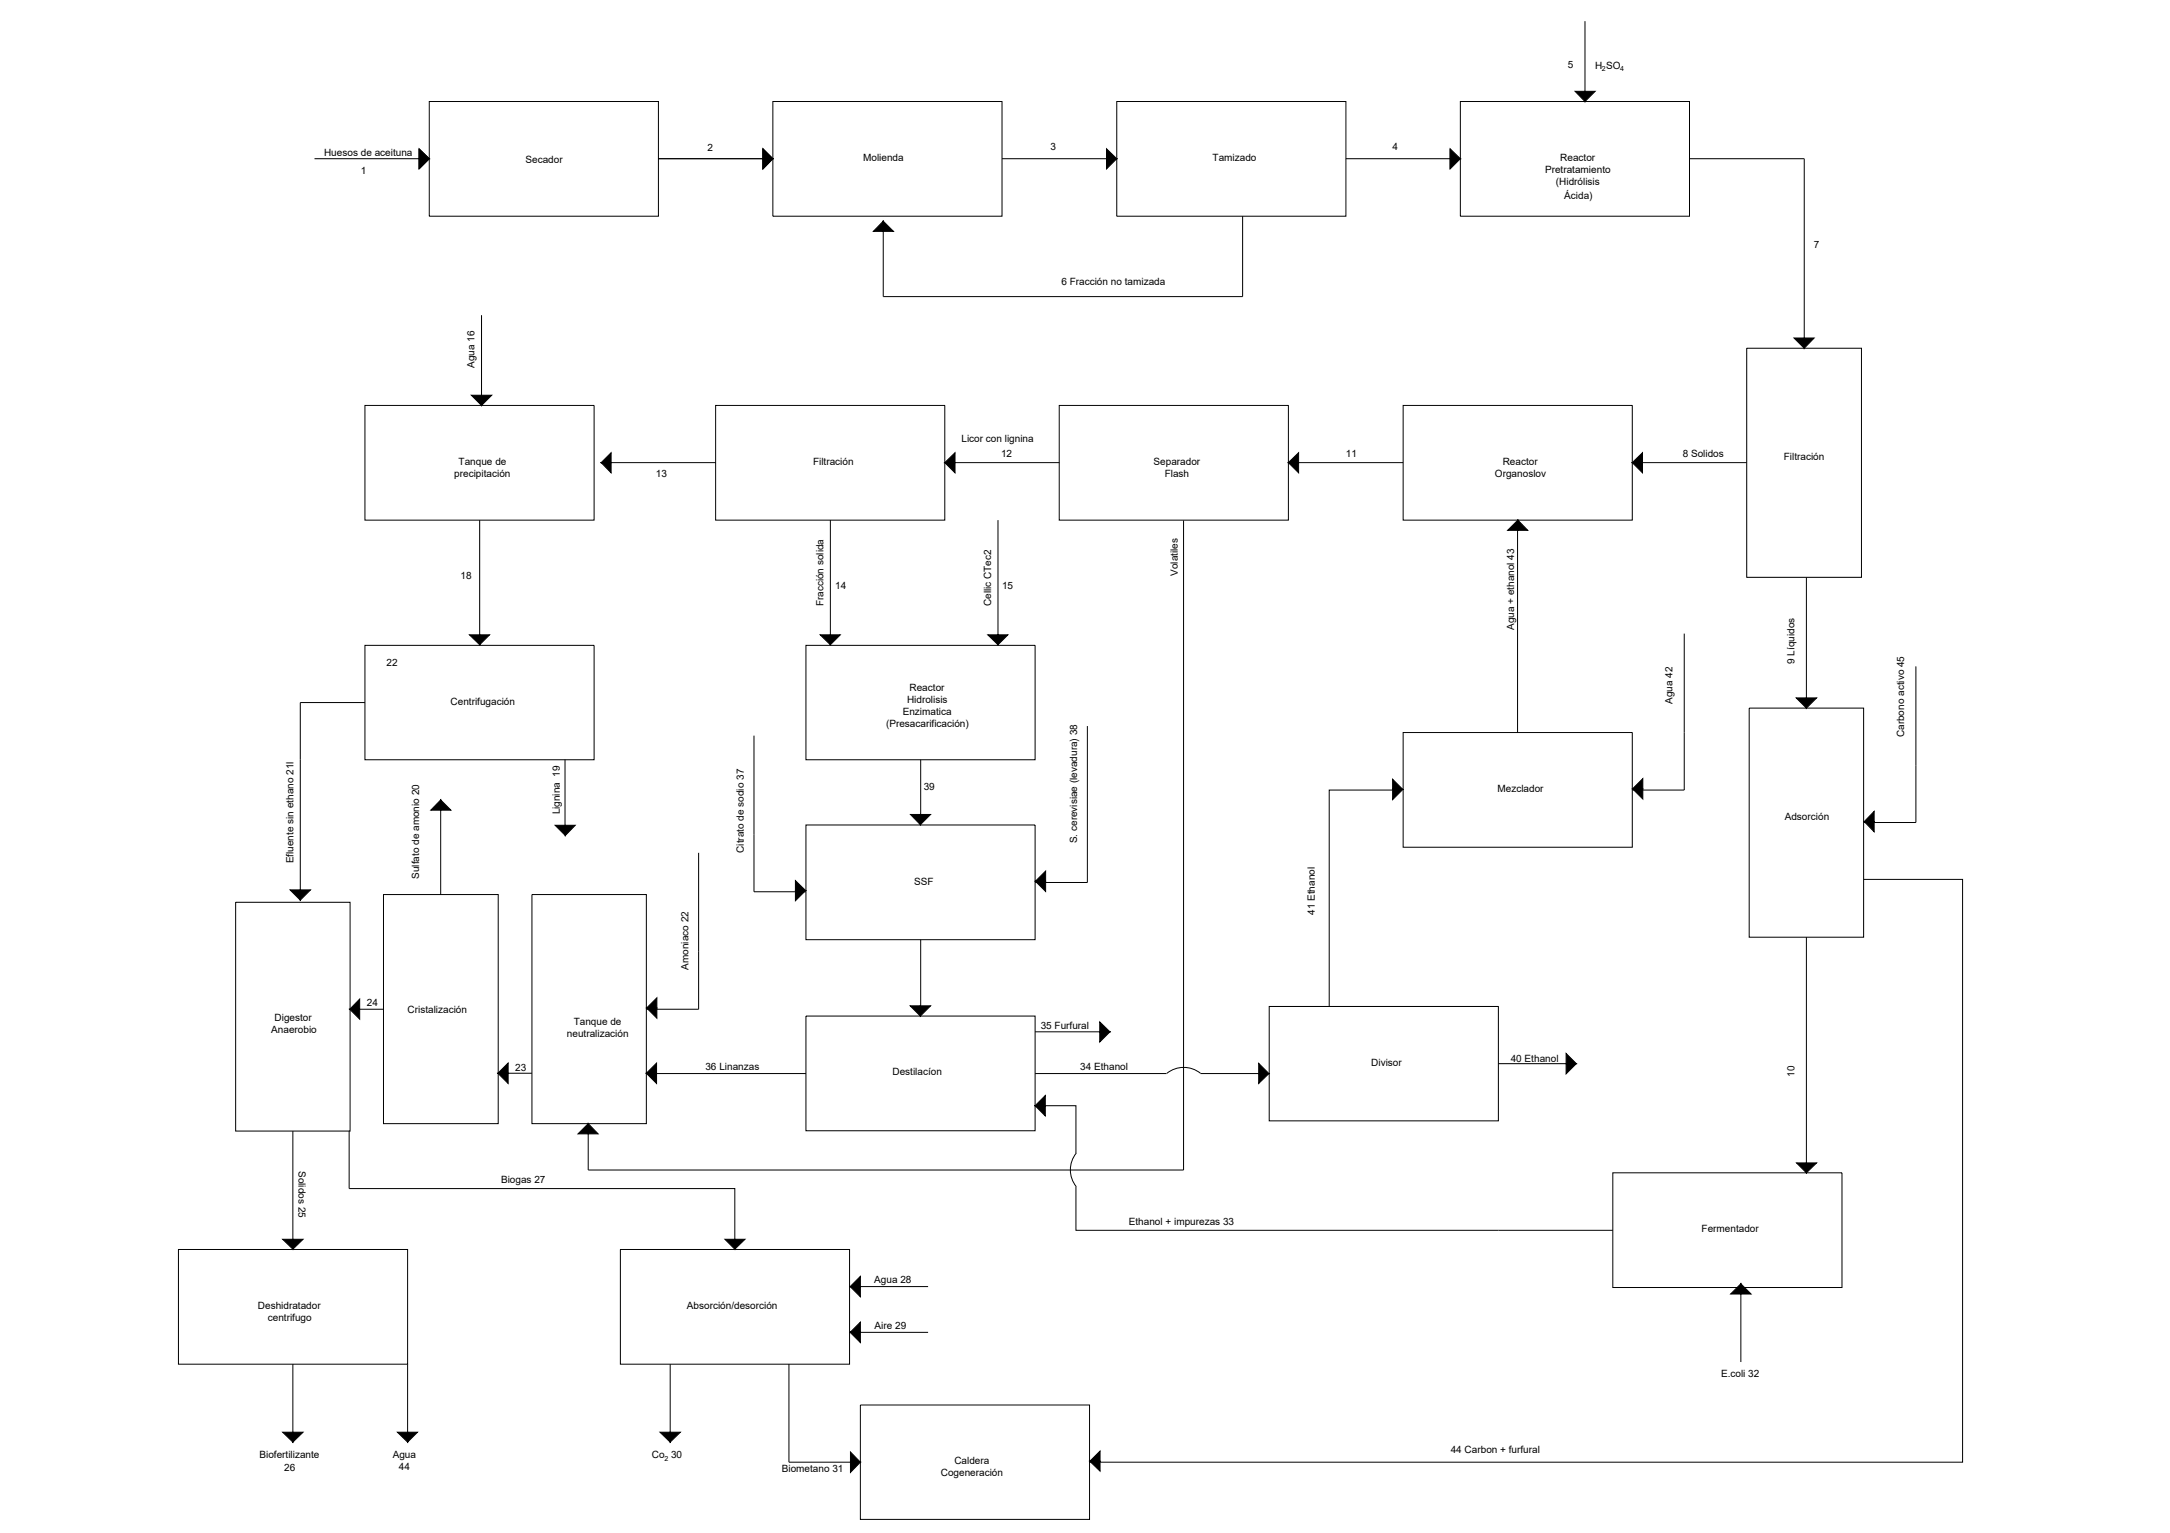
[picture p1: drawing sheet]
<svg xmlns="http://www.w3.org/2000/svg" width="297mm" height="210mm" viewBox="0 0 297 210" stroke-linecap="round" stroke-linejoin="round" font-family="sans-serif">
<!-- layer: 0 -->
<g fill="none" stroke="#000" stroke-width=".14">
<path d="M58.8 13.9h31.3v15.7h-31.3zM105.8 13.9h31.4v15.7h-31.4zM152.9 13.9h31.3v15.7h-31.3zM199.9 13.9h31.4v15.7h-31.4zM217 2.9v11M43.1 21.7h15.7M57.4 20.4l1.4 1.3-1.4 1.4zM90.1 21.7h15.7M104.4 20.4v2.7M137.2 21.7h15.7M151.5 20.4v2.7M170.1 29.6v11h-49.2v-10.3"/>
<path d="M184.2 21.7h15.7M198.5 20.4v2.7M231.3 21.7h15.7v26M50 55.5h31.3v15.7h-31.3zM65.9 43.2v11M98 55.5h31.3v15.7h-31.3zM145 55.5h31.4v15.7h-31.4zM192.1 55.5h31.3v15.7h-31.3zM239.1 47.7h15.7v31.4h-15.7zM65.7 71.2v15.7M82.3 63.3h15.7M113.7 71.2v15.7"/>
<path d="M129.3 63.3h15.7M136.6 71.2v15.7M162 71.3v88.9h-81.5v-6.3M176.4 63.3h15.7M207.7 71.2v29.1M223.4 63.3h15.7M247.3 79.1v17.9M50 88.4h31.3v15.6h-31.3zM50 96.2h-8.9v25.6M110.3 88.4h31.4v15.6h-31.4zM148.8 99.4v21.4h-7.1M230.5 86.8v21.4h-7.1"/>
<path d="M239.4 97h15.7v31.3h-15.7zM262.3 91.2v21.4h-7.2M60.3 110v12.5M77.3 104v9M95.6 116.8v21.4h-7.1M103.2 100.7v21.4h7.1M110.3 113h31.4v15.7h-31.4zM126 104v9M190.6 108.2h-8.7v29.6M192.1 100.3h31.3v15.7h-31.3zM32.3 123.5h15.6v31.4h-15.6zM47.9 138.2h4.6"/>
<path d="M52.5 122.5h15.7v31.4h-15.7zM72.8 122.5h15.7v31.4h-15.7zM110.3 139.1h31.4v15.7h-31.4zM126 128.7v9.2M173.7 137.8h31.4v15.7h-31.4zM247.3 128.3v32.3M255.1 120.4h13.5v79.8h-119.5M40.1 154.9v15.7M47.8 154.9v7.8h52.8v8.4M68.2 147h4.6M89.9 147h20.4M141.7 151.4h5.6v6.5"/>
<path d="M141.7 147h18M141.7 141.3h8.8M147.3 157.9a3.7 3.7 0 0 0 0 4.6M159.7 147a3.7 3.7 0 0 1 4.6 0h8M205.1 145.6h9.8M24.4 171.1h31.4v15.7h-31.4zM84.9 171.1h31.4v15.7h-31.4zM116.8 176.2h10.2M147.3 162.5v6h73.5M220.8 160.6h31.3v15.7h-31.3zM238.3 176.3v10.2M40.1 186.8v10.2"/>
<path d="M55.8 186.8v10.2M91.7 186.8v10.2M108 186.8v13.4h9.8M116.8 182.4h10.2M117.8 192.4h31.3v15.6h-31.3z"/>
</g>
<g fill="#000" stroke="#000" stroke-width=".14">
<path d="M215.6 12.5h1.4v1.4zM217 12.5v1.4l1.4-1.4z"/>
<path d="M57.4 20.4l1.4 1.3h-1.4zM57.4 21.7v1.4l1.4-1.4z"/>
<path d="M104.4 20.4l1.4 1.3h-1.4zM104.4 21.7v1.4l1.4-1.4z"/>
<path d="M104.4 20.4l1.4 1.3h-1.4zM104.4 21.7v1.4l1.4-1.4z"/>
<path d="M120.9 30.3v1.4h1.4zM120.9 30.3v1.4h-1.4z"/>
<path d="M151.5 20.4l1.4 1.3h-1.4zM151.5 21.7v1.4l1.4-1.4z"/>
<path d="M198.5 20.4l1.4 1.3h-1.4zM198.5 21.7v1.4l1.4-1.4z"/>
<path d="M64.5 54.1h1.4v1.4zM65.9 54.1v1.4l1.4-1.4z"/>
<path d="M245.6 46.3h1.4v1.4zM247 46.3v1.4l1.3-1.4z"/>
<path d="M83.7 62v1.3h-1.4zM82.3 63.3l1.4 1.4v-1.4z"/>
<path d="M129.3 63.3l1.4-1.3v1.3zM129.3 63.3l1.4 1.4v-1.4z"/>
<path d="M176.4 63.3l1.4-1.3v1.3zM176.4 63.3l1.4 1.4v-1.4z"/>
<path d="M207.8 71.2v1.4h1.3zM207.8 71.2v1.4h-1.4z"/>
<path d="M223.4 63.3l1.4-1.3v1.3zM223.4 63.3l1.4 1.4v-1.4z"/>
<path d="M64.3 86.9h1.4v1.4zM65.7 86.9v1.4l1.3-1.4z"/>
<path d="M112.3 86.9h1.4v1.4zM113.7 86.9v1.4l1.3-1.4z"/>
<path d="M135.2 86.9h1.4v1.4zM136.6 86.9v1.4l1.4-1.4z"/>
<path d="M245.9 95.6h1.4v1.4zM247.3 95.6v1.4l1.4-1.4z"/>
<path d="M60.3 109.5v1.4h1.4zM60.3 109.5v1.4h-1.3z"/>
<path d="M76 113h1.4v1.4zM77.4 113v1.4l1.3-1.4z"/>
<path d="M124.6 111.5h1.4v1.4zM126 111.5v1.4l1.4-1.4z"/>
<path d="M143.1 119.3v1.4h-1.4zM141.7 120.7l1.4 1.4v-1.4z"/>
<path d="M190.6 106.7l1.4 1.4h-1.4zM190.6 108.1v1.4l1.4-1.4z"/>
<path d="M224.9 106.6v1.4h-1.4zM223.5 108l1.4 1.4v-1.4z"/>
<path d="M256.5 111.1v1.4h-1.3zM255.2 112.5l1.3 1.4v-1.4z"/>
<path d="M39.7 121.8h1.4v1.4zM41.1 121.8v1.4l1.4-1.4z"/>
<path d="M49.2 136.8v1.4h-1.3zM47.9 138.2l1.3 1.3v-1.3z"/>
<path d="M89.9 136.6v1.4h-1.4zM88.5 138l1.4 1.4v-1.4z"/>
<path d="M108.9 120.6l1.4 1.3h-1.4zM108.9 121.9v1.4l1.4-1.4z"/>
<path d="M124.6 137.7h1.4v1.4zM126 137.7v1.4l1.4-1.4z"/>
<path d="M150.5 139.9l1.4 1.4h-1.4zM150.5 141.3v1.4l1.4-1.4z"/>
<path d="M69.6 145.6v1.4h-1.4zM68.2 147l1.4 1.4v-1.4z"/>
<path d="M80.5 153.9v1.4h1.4zM80.5 153.9v1.4h-1.4z"/>
<path d="M89.9 145.6v1.4h-1.4zM88.5 147l1.4 1.4v-1.4z"/>
<path d="M143.1 150v1.4h-1.4zM141.7 151.4l1.4 1.4v-1.4z"/>
<path d="M172.3 145.6l1.4 1.4h-1.4zM172.3 147v1.4l1.4-1.4z"/>
<path d="M214.4 144.2l1.4 1.4h-1.4zM214.4 145.6v1.4l1.4-1.4z"/>
<path d="M245.9 159.2h1.4v1.4zM247.3 159.2v1.4l1.4-1.4z"/>
<path d="M38.7 169.7h1.4v1.3zM40.1 169.7v1.3l1.4-1.3z"/>
<path d="M99.2 169.7h1.4v1.3zM100.6 169.7v1.3l1.4-1.3z"/>
<path d="M117.8 174.8v1.4h-1.4zM116.4 176.2l1.4 1.4v-1.4z"/>
<path d="M238.3 175.8v1.4h1.4zM238.3 175.8v1.4h-1.4z"/>
<path d="M38.7 196.1h1.4v1.4zM40.1 196.1v1.4l1.4-1.4z"/>
<path d="M54.4 196.1h1.4v1.4zM55.8 196.1v1.4l1.3-1.4z"/>
<path d="M90.3 196.1h1.4v1.4zM91.7 196.1v1.4l1.4-1.4z"/>
<path d="M116.4 198.8l1.4 1.4h-1.4zM116.4 200.2v1.4l1.4-1.4z"/>
<path d="M117.8 181v1.4h-1.4zM116.4 182.4l1.4 1.4v-1.4z"/>
<path d="M150.6 198.7v1.4h-1.4zM149.2 200.1l1.4 1.3v-1.3z"/>
</g>
<g font-size="1.4">
<text x="214.6" y="9.3">5</text>
<text x="218.4" y="9.4">H SO</text>
<text x="44.4" y="21.4">Huesos de aceituna</text>
<text x="49.4" y="23.9">1</text>
<text x="71.9" y="22.3">Secador</text>
<text x="96.9" y="20.7">2</text>
<text x="118.2" y="22">Molienda</text>
<text x="143.8" y="20.5">3</text>
<text x="166" y="22">Tamizado</text>
<text x="190.6" y="20.5">4</text>
<text x="211.5" y="23.6">Pretratamiento</text>
<text x="213.6" y="22">Reactor</text>
<text x="213" y="25.3">(Hidrólisis</text>
<text x="214.1" y="27.2">Ácida)</text>
<text x="248.3" y="34">7</text>
<text x="145.3" y="39">6 Fracción no tamizada</text>
<text x="64.9" y="50.4" transform="rotate(-90 64.9 50.4)">Agua 16</text>
<text x="62.2" y="65.3">precipitación</text>
<text x="62.8" y="63.6">Tanque de</text>
<text x="89.8" y="65.3">13</text>
<text x="111.3" y="63.6">Filtración</text>
<text x="131.6" y="60.5">Licor con lignina</text>
<text x="137" y="62.5">12</text>
<text x="157.9" y="63.6">Separador</text>
<text x="159.4" y="65.3">Flash</text>
<text x="184.2" y="62.5">11</text>
<text x="204.6" y="65.3">Organoslov</text>
<text x="205.7" y="63.6">Reactor</text>
<text x="230.3" y="62.6">8 Solidos</text>
<text x="244.2" y="63">Filtración</text>
<text x="63" y="79.2">18</text>
<text x="112.7" y="83" transform="rotate(-90 112.7 83)">Fracción solida</text>
<text x="114.3" y="80.7">14</text>
<text x="135.7" y="83" transform="rotate(-90 135.7 83)">Cellic CTec2</text>
<text x="137.2" y="80.7">15</text>
<text x="161.2" y="78.8" transform="rotate(-90 161.2 78.8)">Volatiles</text>
<text x="207.3" y="86.2" transform="rotate(-90 207.3 86.2)">Agua + ethanol 43</text>
<text x="52.9" y="91.2">22</text>
<text x="124.5" y="94.6">Reactor</text>
<text x="245.7" y="90.9" transform="rotate(-90 245.7 90.9)">9 Líquidos</text>
<text x="61.7" y="96.5">Centrifugación</text>
<text x="121.3" y="99.5">(Presacarificación)</text>
<text x="123.6" y="97.8">Enzimatica</text>
<text x="124.2" y="96.2">Hidrolisis</text>
<text x="228.9" y="96.4" transform="rotate(-90 228.9 96.4)">Agua 42</text>
<text x="260.6" y="100.9" transform="rotate(-90 260.6 100.9)">Carbono activo 45</text>
<text x="76.6" y="111.5" transform="rotate(-90 76.6 111.5)">Lignina 19</text>
<text x="126.4" y="108.2">39</text>
<text x="205" y="108.4">Mezclador</text>
<text x="244.3" y="112.2">Adsorción</text>
<text x="40.2" y="118.2" transform="rotate(-90 40.2 118.2)">Efluente sin ethano 21l</text>
<text x="101.8" y="116.8" transform="rotate(-90 101.8 116.8)">Citrato de sodio 37</text>
<text x="147.4" y="115.5" transform="rotate(-90 147.4 115.5)">S. cerevisiae (levadura) 38</text>
<text x="57.4" y="120.3" transform="rotate(-90 57.4 120.3)">Sulfato de amonio 20</text>
<text x="125.1" y="121.1">SSF</text>
<text x="180" y="125.3" transform="rotate(-90 180 125.3)">41 Ethanol</text>
<text x="50.2" y="137.8">24</text>
<text x="94.2" y="132.8" transform="rotate(-90 94.2 132.8)">Amoniaco 22</text>
<text x="37.1" y="141.4">Anaerobio</text>
<text x="37.6" y="139.8">Digestor</text>
<text x="55.8" y="138.7">Cristalización</text>
<text x="77.6" y="142">neutralización</text>
<text x="78.5" y="140.4">Tanque de</text>
<text x="142.5" y="140.9">35 Furfural</text>
<text x="70.5" y="146.6">23</text>
<text x="96.6" y="146.5">36 Linanzas</text>
<text x="122.2" y="147.2">Destilacíon</text>
<text x="147.9" y="146.5">34 Ethanol</text>
<text x="187.7" y="145.9">Divisor</text>
<text x="206.8" y="145.4">40 Ethanol</text>
<text x="245.7" y="147.5" transform="rotate(-90 245.7 147.5)">10</text>
<text x="40.9" y="160.3" transform="rotate(90 40.9 160.3)">Solidos 25</text>
<text x="68.6" y="161.9">Biogas 27</text>
<text x="154.5" y="167.7">Ethanol + impurezas 33</text>
<text x="232.9" y="168.7">Fermentador</text>
<text x="35.3" y="179.2">Deshidratador</text>
<text x="94" y="179.3">Absorción/desorción</text>
<text x="119.7" y="175.6">Agua 28</text>
<text x="36.7" y="180.9">centrifugo</text>
<text x="119.7" y="182">Aire 29</text>
<text x="235.6" y="188.5">E.coli 32</text>
<text x="35.5" y="199.7">Biofertilizante</text>
<text x="38.9" y="201.4">26</text>
<text x="53.8" y="199.7">Agua</text>
<text x="54.6" y="201.3">44</text>
<text x="89.2" y="199.7">Co 30</text>
<text x="107" y="201.6">Biometano 31</text>
<text x="128.8" y="202.2">Cogeneración</text>
<text x="130.6" y="200.5">Caldera</text>
<text x="198.6" y="198.9">44 Carbon + furfural</text>
</g>
<g font-size="1">
<text x="219.3" y="9.7">2</text>
<text x="221.8" y="9.7">4</text>
<text x="91" y="200">2</text>
</g>
</svg>
